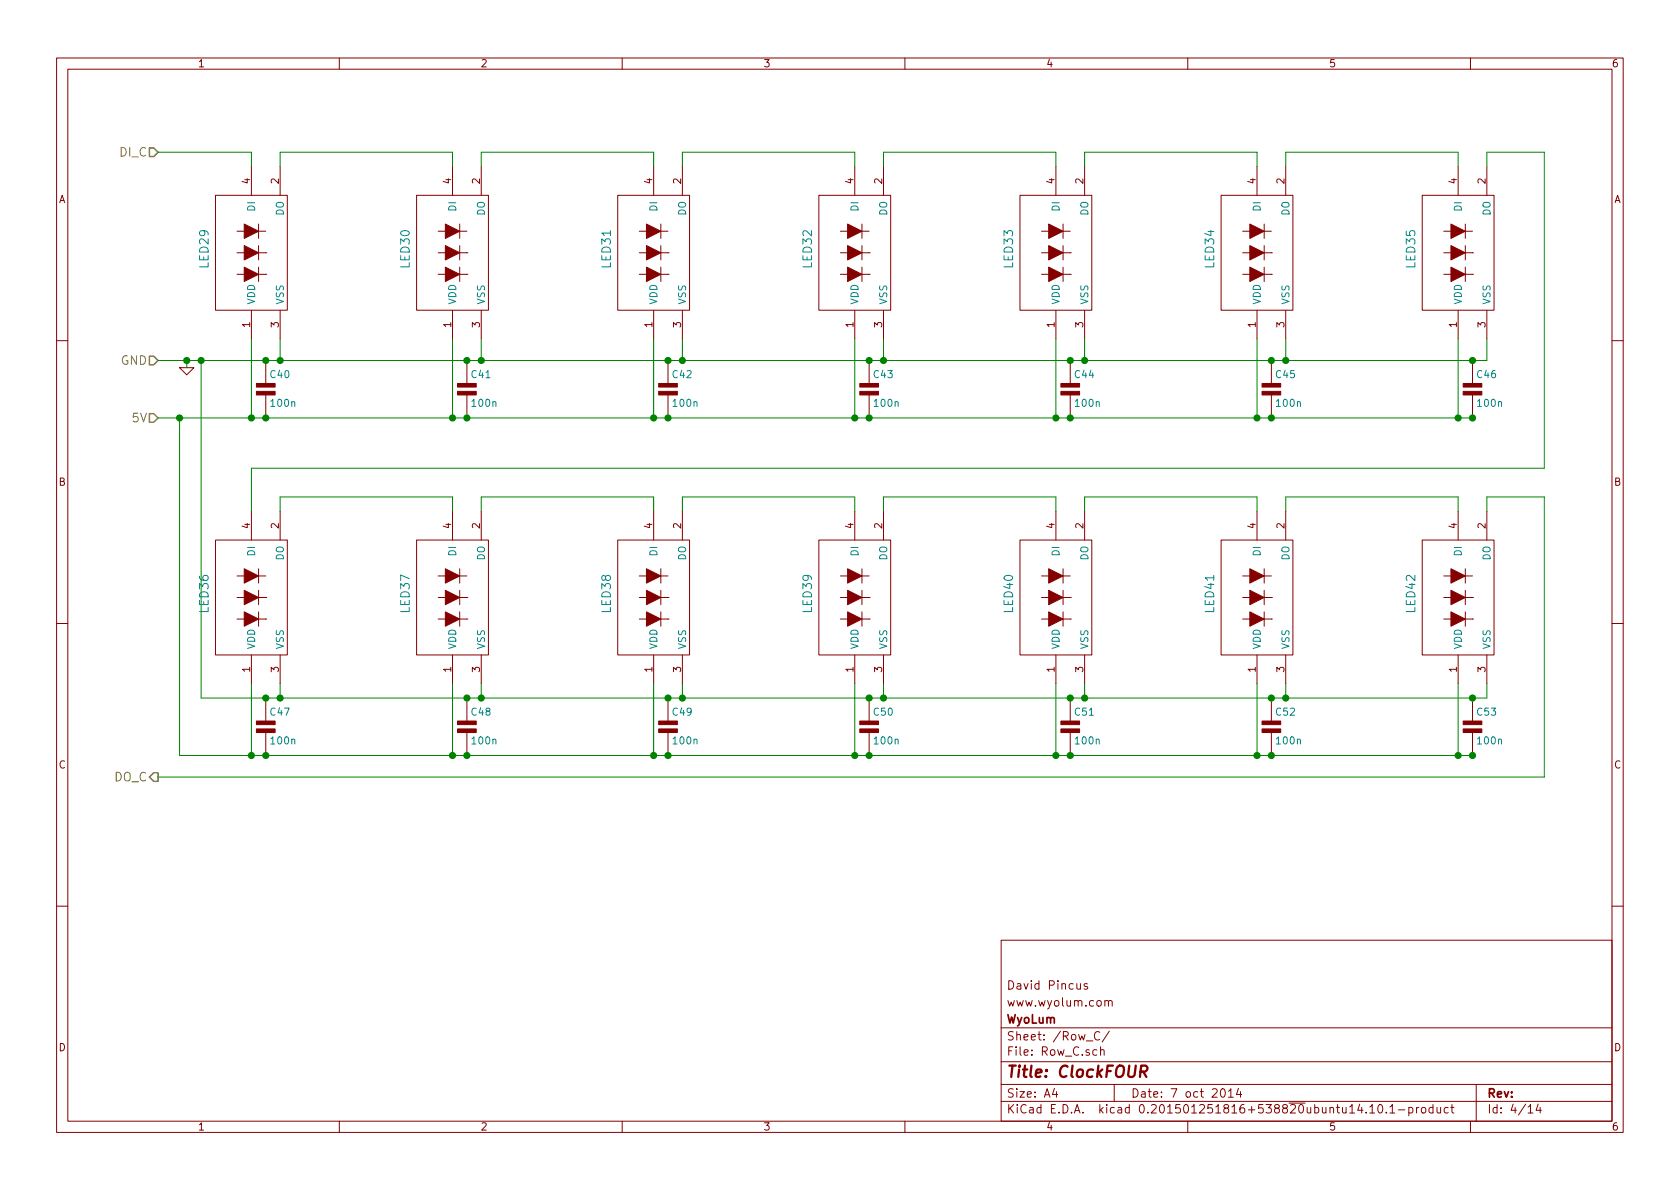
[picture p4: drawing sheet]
EESchema Schematic File Version 2
LIBS:ClockFOUR
LIBS:ClockFOUR-cache
EELAYER 25 0
EELAYER END
$Descr A4 11693 8268
encoding utf-8
Sheet 4 14
Title "ClockFOUR"
Date "7 oct 2014"
Rev ""
Comp "WyoLum"
Comment1 "www.wyolum.com"
Comment2 "David Pincus"
Comment3 ""
Comment4 ""
$EndDescr
Text HLabel 1100 5400 0    60   Output ~ 0
DO_C
Text HLabel 1100 2500 0    60   Input ~ 0
GND
Text HLabel 1100 1050 0    60   Input ~ 0
DI_C
Text HLabel 1100 2900 0    60   Input ~ 0
5V
$Comp
L GND #PWR013
U 1 1
P 1300 2550
F 0 "#PWR013" H 1300 2550 30  0001 C CNN
F 1 "GND" H 1300 2480 30  0001 C CNN
F 2 "" H 1300 2550 60  0001 C CNN
F 3 "" H 1300 2550 60  0001 C CNN
	1    1300 2550
	1    0    0    -1  
$EndComp
$Comp
L C2 C40
U 1 1
P 1850 2700
F 0 "C40" H 1875 2800 50  0000 L CNN
F 1 "100n" H 1875 2600 50  0000 L CNN
F 2 "C4_Pretty:c_0805_led" H 1850 2700 50  0001 C CNN
F 3 "" H 1850 2700 60  0001 C CNN
F 4 "CAP CER 0.1UF 25V 10% X7R 0805" H 1850 2900 60  0001 L CNN "Field4"
F 5 "100n, 25V" H 1850 3000 60  0001 L CNN "Field5"
F 6 "Surface Mount, MLCC" H 1850 3100 60  0001 L CNN "Field6"
F 7 "Kemet" H 1850 3200 60  0001 L CNN "Field7"
F 8 "C0805C104K3RACTU" H 1850 3300 60  0001 L CNN "Field8"
F 9 "Digikey" H 1850 3400 60  0001 L CNN "Field9"
F 10 "399-1168-1-ND" H 1850 3500 60  0001 L CNN "Field10"
F 11 "http://www.digikey.com/product-detail/en/C0805C104K3RACTU/399-1168-1-ND/411443" H 1850 3600 60  0001 L CNN "Field11"
	1    1850 2700
	1    0    0    -1  
$EndComp
Wire Wire Line
	1300 2500 1300 2550
Wire Wire Line
	1100 1050 1750 1050
Wire Wire Line
	1750 1050 1750 1150
Connection ~ 1300 2500
Wire Wire Line
	1950 1150 1950 1050
Wire Wire Line
	1950 1050 3150 1050
Wire Wire Line
	3150 1050 3150 1150
Wire Wire Line
	3350 1150 3350 1050
Wire Wire Line
	3350 1050 4550 1050
Wire Wire Line
	4550 1050 4550 1150
Wire Wire Line
	4750 1150 4750 1050
Wire Wire Line
	4750 1050 5950 1050
Wire Wire Line
	5950 1050 5950 1150
Wire Wire Line
	6150 1150 6150 1050
Wire Wire Line
	6150 1050 7350 1050
Wire Wire Line
	7350 1050 7350 1150
Wire Wire Line
	7550 1150 7550 1050
Wire Wire Line
	7550 1050 8750 1050
Wire Wire Line
	8750 1050 8750 1150
Wire Wire Line
	8950 1150 8950 1050
Wire Wire Line
	8950 1050 10150 1050
Wire Wire Line
	10150 1050 10150 1150
Wire Wire Line
	10350 1150 10350 1050
Wire Wire Line
	10350 1050 10750 1050
Wire Wire Line
	10750 3250 1750 3250
Wire Wire Line
	1750 3250 1750 3550
Wire Wire Line
	1950 3550 1950 3450
Wire Wire Line
	1950 3450 3150 3450
Wire Wire Line
	3150 3450 3150 3550
Wire Wire Line
	3350 3550 3350 3450
Wire Wire Line
	3350 3450 4550 3450
Wire Wire Line
	4550 3450 4550 3550
Wire Wire Line
	4750 3550 4750 3450
Wire Wire Line
	4750 3450 5950 3450
Wire Wire Line
	5950 3450 5950 3550
Wire Wire Line
	6150 3550 6150 3450
Wire Wire Line
	6150 3450 7350 3450
Wire Wire Line
	7350 3450 7350 3550
Wire Wire Line
	7550 3550 7550 3450
Wire Wire Line
	7550 3450 8750 3450
Wire Wire Line
	8750 3450 8750 3550
Wire Wire Line
	8950 3550 8950 3450
Wire Wire Line
	8950 3450 10150 3450
Wire Wire Line
	10150 3450 10150 3550
Wire Wire Line
	10350 3550 10350 3450
Wire Wire Line
	10350 3450 10750 3450
Wire Wire Line
	10750 3450 10750 5400
Wire Wire Line
	10750 5400 1100 5400
Wire Wire Line
	10750 1050 10750 3250
Wire Wire Line
	1100 2500 10350 2500
Wire Wire Line
	10350 2500 10350 2350
Wire Wire Line
	1100 2900 10250 2900
Wire Wire Line
	1950 2350 1950 2500
Connection ~ 1950 2500
Wire Wire Line
	3350 2350 3350 2500
Connection ~ 3350 2500
Wire Wire Line
	4750 2350 4750 2500
Connection ~ 4750 2500
Wire Wire Line
	6150 2350 6150 2500
Connection ~ 6150 2500
Wire Wire Line
	7550 2350 7550 2500
Connection ~ 7550 2500
Wire Wire Line
	8950 2350 8950 2500
Connection ~ 8950 2500
Wire Wire Line
	10150 2900 10150 2350
Wire Wire Line
	8750 2350 8750 2900
Connection ~ 8750 2900
Wire Wire Line
	7350 2350 7350 2900
Connection ~ 7350 2900
Wire Wire Line
	5950 2350 5950 2900
Connection ~ 5950 2900
Wire Wire Line
	4550 2350 4550 2900
Connection ~ 4550 2900
Wire Wire Line
	3150 2350 3150 2900
Connection ~ 3150 2900
Wire Wire Line
	1750 2350 1750 2900
Connection ~ 1750 2900
$Comp
L C2 C41
U 1 1
P 3250 2700
F 0 "C41" H 3275 2800 50  0000 L CNN
F 1 "100n" H 3275 2600 50  0000 L CNN
F 2 "C4_Pretty:c_0805_led" H 3250 2700 50  0001 C CNN
F 3 "" H 3250 2700 60  0001 C CNN
F 4 "CAP CER 0.1UF 25V 10% X7R 0805" H 3250 2900 60  0001 L CNN "Field4"
F 5 "100nF, 25V" H 3250 3000 60  0001 L CNN "Field5"
F 6 "Surface Mount, MLCC" H 3250 3100 60  0001 L CNN "Field6"
F 7 "Kemet" H 3250 3200 60  0001 L CNN "Field7"
F 8 "C0805C104K3RACTU" H 3250 3300 60  0001 L CNN "Field8"
F 9 "Digikey" H 3250 3400 60  0001 L CNN "Field9"
F 10 "399-1168-1-ND" H 3250 3500 60  0001 L CNN "Field10"
F 11 "http://www.digikey.com/product-detail/en/C0805C104K3RACTU/399-1168-1-ND/411443" H 3250 3600 60  0001 L CNN "Field11"
	1    3250 2700
	1    0    0    -1  
$EndComp
$Comp
L C2 C42
U 1 1
P 4650 2700
F 0 "C42" H 4675 2800 50  0000 L CNN
F 1 "100n" H 4675 2600 50  0000 L CNN
F 2 "C4_Pretty:c_0805_led" H 4650 2700 50  0001 C CNN
F 3 "" H 4650 2700 60  0001 C CNN
F 4 "CAP CER 0.1UF 25V 10% X7R 0805" H 4650 2900 60  0001 L CNN "Field4"
F 5 "100n, 25V" H 4650 3000 60  0001 L CNN "Field5"
F 6 "Surface Mount, MLCC" H 4650 3100 60  0001 L CNN "Field6"
F 7 "Kemet" H 4650 3200 60  0001 L CNN "Field7"
F 8 "C0805C104K3RACTU" H 4650 3300 60  0001 L CNN "Field8"
F 9 "Digikey" H 4650 3400 60  0001 L CNN "Field9"
F 10 "399-1168-1-ND" H 4650 3500 60  0001 L CNN "Field10"
F 11 "http://www.digikey.com/product-detail/en/C0805C104K3RACTU/399-1168-1-ND/411443" H 4650 3600 60  0001 L CNN "Field11"
	1    4650 2700
	1    0    0    -1  
$EndComp
$Comp
L C2 C43
U 1 1
P 6050 2700
F 0 "C43" H 6075 2800 50  0000 L CNN
F 1 "100n" H 6075 2600 50  0000 L CNN
F 2 "C4_Pretty:c_0805_led" H 6050 2700 50  0001 C CNN
F 3 "" H 6050 2700 60  0001 C CNN
F 4 "CAP CER 0.1UF 25V 10% X7R 0805" H 6050 2900 60  0001 L CNN "Field4"
F 5 "100nF, 25V" H 6050 3000 60  0001 L CNN "Field5"
F 6 "Surface Mount, MLCC" H 6050 3100 60  0001 L CNN "Field6"
F 7 "Kemet" H 6050 3200 60  0001 L CNN "Field7"
F 8 "C0805C104K3RACTU" H 6050 3300 60  0001 L CNN "Field8"
F 9 "Digikey" H 6050 3400 60  0001 L CNN "Field9"
F 10 "399-1168-1-ND" H 6050 3500 60  0001 L CNN "Field10"
F 11 "http://www.digikey.com/product-detail/en/C0805C104K3RACTU/399-1168-1-ND/411443" H 6050 3600 60  0001 L CNN "Field11"
	1    6050 2700
	1    0    0    -1  
$EndComp
$Comp
L C2 C44
U 1 1
P 7450 2700
F 0 "C44" H 7475 2800 50  0000 L CNN
F 1 "100n" H 7475 2600 50  0000 L CNN
F 2 "C4_Pretty:c_0805_led" H 7450 2700 50  0001 C CNN
F 3 "" H 7450 2700 60  0001 C CNN
F 4 "CAP CER 0.1UF 25V 10% X7R 0805" H 7450 2900 60  0001 L CNN "Field4"
F 5 "100n, 25V" H 7450 3000 60  0001 L CNN "Field5"
F 6 "Surface Mount, MLCC" H 7450 3100 60  0001 L CNN "Field6"
F 7 "Kemet" H 7450 3200 60  0001 L CNN "Field7"
F 8 "C0805C104K3RACTU" H 7450 3300 60  0001 L CNN "Field8"
F 9 "Digikey" H 7450 3400 60  0001 L CNN "Field9"
F 10 "399-1168-1-ND" H 7450 3500 60  0001 L CNN "Field10"
F 11 "http://www.digikey.com/product-detail/en/C0805C104K3RACTU/399-1168-1-ND/411443" H 7450 3600 60  0001 L CNN "Field11"
	1    7450 2700
	1    0    0    -1  
$EndComp
$Comp
L C2 C45
U 1 1
P 8850 2700
F 0 "C45" H 8875 2800 50  0000 L CNN
F 1 "100n" H 8875 2600 50  0000 L CNN
F 2 "C4_Pretty:c_0805_led" H 8850 2700 50  0001 C CNN
F 3 "" H 8850 2700 60  0001 C CNN
F 4 "CAP CER 0.1UF 25V 10% X7R 0805" H 8850 2900 60  0001 L CNN "Field4"
F 5 "100nF, 25V" H 8850 3000 60  0001 L CNN "Field5"
F 6 "Surface Mount, MLCC" H 8850 3100 60  0001 L CNN "Field6"
F 7 "Kemet" H 8850 3200 60  0001 L CNN "Field7"
F 8 "C0805C104K3RACTU" H 8850 3300 60  0001 L CNN "Field8"
F 9 "Digikey" H 8850 3400 60  0001 L CNN "Field9"
F 10 "399-1168-1-ND" H 8850 3500 60  0001 L CNN "Field10"
F 11 "http://www.digikey.com/product-detail/en/C0805C104K3RACTU/399-1168-1-ND/411443" H 8850 3600 60  0001 L CNN "Field11"
	1    8850 2700
	1    0    0    -1  
$EndComp
$Comp
L C2 C46
U 1 1
P 10250 2700
F 0 "C46" H 10275 2800 50  0000 L CNN
F 1 "100n" H 10275 2600 50  0000 L CNN
F 2 "C4_Pretty:c_0805_led" H 10250 2700 50  0001 C CNN
F 3 "" H 10250 2700 60  0001 C CNN
F 4 "CAP CER 0.1UF 25V 10% X7R 0805" H 10250 2900 60  0001 L CNN "Field4"
F 5 "100n, 25V" H 10250 3000 60  0001 L CNN "Field5"
F 6 "Surface Mount, MLCC" H 10250 3100 60  0001 L CNN "Field6"
F 7 "Kemet" H 10250 3200 60  0001 L CNN "Field7"
F 8 "C0805C104K3RACTU" H 10250 3300 60  0001 L CNN "Field8"
F 9 "Digikey" H 10250 3400 60  0001 L CNN "Field9"
F 10 "399-1168-1-ND" H 10250 3500 60  0001 L CNN "Field10"
F 11 "http://www.digikey.com/product-detail/en/C0805C104K3RACTU/399-1168-1-ND/411443" H 10250 3600 60  0001 L CNN "Field11"
	1    10250 2700
	1    0    0    -1  
$EndComp
Connection ~ 10150 2900
$Comp
L C2 C47
U 1 1
P 1850 5050
F 0 "C47" H 1875 5150 50  0000 L CNN
F 1 "100n" H 1875 4950 50  0000 L CNN
F 2 "C4_Pretty:c_0805_led" H 1850 5050 50  0001 C CNN
F 3 "" H 1850 5050 60  0001 C CNN
F 4 "CAP CER 0.1UF 25V 10% X7R 0805" H 1850 5250 60  0001 L CNN "Field4"
F 5 "100nF, 25V" H 1850 5350 60  0001 L CNN "Field5"
F 6 "Surface Mount, MLCC" H 1850 5450 60  0001 L CNN "Field6"
F 7 "Kemet" H 1850 5550 60  0001 L CNN "Field7"
F 8 "C0805C104K3RACTU" H 1850 5650 60  0001 L CNN "Field8"
F 9 "Digikey" H 1850 5750 60  0001 L CNN "Field9"
F 10 "399-1168-1-ND" H 1850 5850 60  0001 L CNN "Field10"
F 11 "http://www.digikey.com/product-detail/en/C0805C104K3RACTU/399-1168-1-ND/411443" H 1850 5950 60  0001 L CNN "Field11"
	1    1850 5050
	1    0    0    -1  
$EndComp
Wire Wire Line
	1400 2500 1400 4850
Wire Wire Line
	1400 4850 10350 4850
Wire Wire Line
	1950 4850 1950 4750
Wire Wire Line
	10350 4850 10350 4750
Connection ~ 1950 4850
Wire Wire Line
	8950 4850 8950 4750
Connection ~ 8950 4850
Wire Wire Line
	7550 4850 7550 4750
Connection ~ 7550 4850
Wire Wire Line
	6150 4850 6150 4750
Connection ~ 6150 4850
Wire Wire Line
	4750 4850 4750 4750
Connection ~ 4750 4850
Wire Wire Line
	3350 4850 3350 4750
Connection ~ 3350 4850
Connection ~ 1850 4850
Connection ~ 7450 2500
Connection ~ 8850 2500
Connection ~ 6050 2500
Connection ~ 6050 2900
Connection ~ 7450 2900
Connection ~ 8850 2900
Connection ~ 10250 2500
Connection ~ 10250 2900
Connection ~ 4650 2500
Connection ~ 4650 2900
Connection ~ 3250 2900
Connection ~ 3250 2500
Connection ~ 1850 2500
Connection ~ 1850 2900
Wire Wire Line
	1250 2900 1250 5250
Wire Wire Line
	1250 5250 10250 5250
Connection ~ 1250 2900
Wire Wire Line
	10150 4750 10150 5250
Connection ~ 1850 5250
Wire Wire Line
	8750 4750 8750 5250
Connection ~ 8750 5250
Wire Wire Line
	7350 4750 7350 5250
Connection ~ 7350 5250
Wire Wire Line
	5950 4750 5950 5250
Connection ~ 5950 5250
Wire Wire Line
	4550 4750 4550 5250
Connection ~ 4550 5250
Wire Wire Line
	3150 4750 3150 5250
Connection ~ 3150 5250
Wire Wire Line
	1750 4750 1750 5250
Connection ~ 1750 5250
$Comp
L C2 C48
U 1 1
P 3250 5050
F 0 "C48" H 3275 5150 50  0000 L CNN
F 1 "100n" H 3275 4950 50  0000 L CNN
F 2 "C4_Pretty:c_0805_led" H 3250 5050 50  0001 C CNN
F 3 "" H 3250 5050 60  0001 C CNN
F 4 "CAP CER 0.1UF 25V 10% X7R 0805" H 3250 5250 60  0001 L CNN "Field4"
F 5 "100n, 25V" H 3250 5350 60  0001 L CNN "Field5"
F 6 "Surface Mount, MLCC" H 3250 5450 60  0001 L CNN "Field6"
F 7 "Kemet" H 3250 5550 60  0001 L CNN "Field7"
F 8 "C0805C104K3RACTU" H 3250 5650 60  0001 L CNN "Field8"
F 9 "Digikey" H 3250 5750 60  0001 L CNN "Field9"
F 10 "399-1168-1-ND" H 3250 5850 60  0001 L CNN "Field10"
F 11 "http://www.digikey.com/product-detail/en/C0805C104K3RACTU/399-1168-1-ND/411443" H 3250 5950 60  0001 L CNN "Field11"
	1    3250 5050
	1    0    0    -1  
$EndComp
$Comp
L C2 C49
U 1 1
P 4650 5050
F 0 "C49" H 4675 5150 50  0000 L CNN
F 1 "100n" H 4675 4950 50  0000 L CNN
F 2 "C4_Pretty:c_0805_led" H 4650 5050 50  0001 C CNN
F 3 "" H 4650 5050 60  0001 C CNN
F 4 "CAP CER 0.1UF 25V 10% X7R 0805" H 4650 5250 60  0001 L CNN "Field4"
F 5 "100nF, 25V" H 4650 5350 60  0001 L CNN "Field5"
F 6 "Surface Mount, MLCC" H 4650 5450 60  0001 L CNN "Field6"
F 7 "Kemet" H 4650 5550 60  0001 L CNN "Field7"
F 8 "C0805C104K3RACTU" H 4650 5650 60  0001 L CNN "Field8"
F 9 "Digikey" H 4650 5750 60  0001 L CNN "Field9"
F 10 "399-1168-1-ND" H 4650 5850 60  0001 L CNN "Field10"
F 11 "http://www.digikey.com/product-detail/en/C0805C104K3RACTU/399-1168-1-ND/411443" H 4650 5950 60  0001 L CNN "Field11"
	1    4650 5050
	1    0    0    -1  
$EndComp
$Comp
L C2 C50
U 1 1
P 6050 5050
F 0 "C50" H 6075 5150 50  0000 L CNN
F 1 "100n" H 6075 4950 50  0000 L CNN
F 2 "C4_Pretty:c_0805_led" H 6050 5050 50  0001 C CNN
F 3 "" H 6050 5050 60  0001 C CNN
F 4 "CAP CER 0.1UF 25V 10% X7R 0805" H 6050 5250 60  0001 L CNN "Field4"
F 5 "100n, 25V" H 6050 5350 60  0001 L CNN "Field5"
F 6 "Surface Mount, MLCC" H 6050 5450 60  0001 L CNN "Field6"
F 7 "Kemet" H 6050 5550 60  0001 L CNN "Field7"
F 8 "C0805C104K3RACTU" H 6050 5650 60  0001 L CNN "Field8"
F 9 "Digikey" H 6050 5750 60  0001 L CNN "Field9"
F 10 "399-1168-1-ND" H 6050 5850 60  0001 L CNN "Field10"
F 11 "http://www.digikey.com/product-detail/en/C0805C104K3RACTU/399-1168-1-ND/411443" H 6050 5950 60  0001 L CNN "Field11"
	1    6050 5050
	1    0    0    -1  
$EndComp
$Comp
L C2 C51
U 1 1
P 7450 5050
F 0 "C51" H 7475 5150 50  0000 L CNN
F 1 "100n" H 7475 4950 50  0000 L CNN
F 2 "C4_Pretty:c_0805_led" H 7450 5050 50  0001 C CNN
F 3 "" H 7450 5050 60  0001 C CNN
F 4 "CAP CER 0.1UF 25V 10% X7R 0805" H 7450 5250 60  0001 L CNN "Field4"
F 5 "100nF, 25V" H 7450 5350 60  0001 L CNN "Field5"
F 6 "Surface Mount, MLCC" H 7450 5450 60  0001 L CNN "Field6"
F 7 "Kemet" H 7450 5550 60  0001 L CNN "Field7"
F 8 "C0805C104K3RACTU" H 7450 5650 60  0001 L CNN "Field8"
F 9 "Digikey" H 7450 5750 60  0001 L CNN "Field9"
F 10 "399-1168-1-ND" H 7450 5850 60  0001 L CNN "Field10"
F 11 "http://www.digikey.com/product-detail/en/C0805C104K3RACTU/399-1168-1-ND/411443" H 7450 5950 60  0001 L CNN "Field11"
	1    7450 5050
	1    0    0    -1  
$EndComp
$Comp
L C2 C52
U 1 1
P 8850 5050
F 0 "C52" H 8875 5150 50  0000 L CNN
F 1 "100n" H 8875 4950 50  0000 L CNN
F 2 "C4_Pretty:c_0805_led" H 8850 5050 50  0001 C CNN
F 3 "" H 8850 5050 60  0001 C CNN
F 4 "CAP CER 0.1UF 25V 10% X7R 0805" H 8850 5250 60  0001 L CNN "Field4"
F 5 "100n, 25V" H 8850 5350 60  0001 L CNN "Field5"
F 6 "Surface Mount, MLCC" H 8850 5450 60  0001 L CNN "Field6"
F 7 "Kemet" H 8850 5550 60  0001 L CNN "Field7"
F 8 "C0805C104K3RACTU" H 8850 5650 60  0001 L CNN "Field8"
F 9 "Digikey" H 8850 5750 60  0001 L CNN "Field9"
F 10 "399-1168-1-ND" H 8850 5850 60  0001 L CNN "Field10"
F 11 "http://www.digikey.com/product-detail/en/C0805C104K3RACTU/399-1168-1-ND/411443" H 8850 5950 60  0001 L CNN "Field11"
	1    8850 5050
	1    0    0    -1  
$EndComp
$Comp
L C2 C53
U 1 1
P 10250 5050
F 0 "C53" H 10275 5150 50  0000 L CNN
F 1 "100n" H 10275 4950 50  0000 L CNN
F 2 "C4_Pretty:c_0805_led" H 10250 5050 50  0001 C CNN
F 3 "" H 10250 5050 60  0001 C CNN
F 4 "CAP CER 0.1UF 25V 10% X7R 0805" H 10250 5250 60  0001 L CNN "Field4"
F 5 "100nF, 25V" H 10250 5350 60  0001 L CNN "Field5"
F 6 "Surface Mount, MLCC" H 10250 5450 60  0001 L CNN "Field6"
F 7 "Kemet" H 10250 5550 60  0001 L CNN "Field7"
F 8 "C0805C104K3RACTU" H 10250 5650 60  0001 L CNN "Field8"
F 9 "Digikey" H 10250 5750 60  0001 L CNN "Field9"
F 10 "399-1168-1-ND" H 10250 5850 60  0001 L CNN "Field10"
F 11 "http://www.digikey.com/product-detail/en/C0805C104K3RACTU/399-1168-1-ND/411443" H 10250 5950 60  0001 L CNN "Field11"
	1    10250 5050
	1    0    0    -1  
$EndComp
Connection ~ 10250 5250
Connection ~ 10250 4850
Connection ~ 8850 5250
Connection ~ 8850 4850
Connection ~ 7450 4850
Connection ~ 7450 5250
Connection ~ 6050 5250
Connection ~ 6050 4850
Connection ~ 4650 4850
Connection ~ 4650 5250
Connection ~ 3250 5250
Connection ~ 3250 4850
Connection ~ 1400 2500
Connection ~ 10150 5250
$Comp
L WS2812B LED29
U 1 1
P 1675 1725
F 0 "LED29" V 1425 1725 60  0000 C CNN
F 1 "WS2812B" V 2075 1725 60  0001 C CNN
F 2 "C4_Pretty:RGB_WS2811B" H 1675 1725 60  0001 C CNN
F 3 "~" H 1675 1725 60  0000 C CNN
	1    1675 1725
	1    0    0    -1  
$EndComp
$Comp
L WS2812B LED30
U 1 1
P 3075 1725
F 0 "LED30" V 2825 1725 60  0000 C CNN
F 1 "WS2812B" V 3475 1725 60  0001 C CNN
F 2 "C4_Pretty:RGB_WS2811B" H 3075 1725 60  0001 C CNN
F 3 "~" H 3075 1725 60  0000 C CNN
	1    3075 1725
	1    0    0    -1  
$EndComp
$Comp
L WS2812B LED31
U 1 1
P 4475 1725
F 0 "LED31" V 4225 1725 60  0000 C CNN
F 1 "WS2812B" V 4875 1725 60  0001 C CNN
F 2 "C4_Pretty:RGB_WS2811B" H 4475 1725 60  0001 C CNN
F 3 "~" H 4475 1725 60  0000 C CNN
	1    4475 1725
	1    0    0    -1  
$EndComp
$Comp
L WS2812B LED32
U 1 1
P 5875 1725
F 0 "LED32" V 5625 1725 60  0000 C CNN
F 1 "WS2812B" V 6275 1725 60  0001 C CNN
F 2 "C4_Pretty:RGB_WS2811B" H 5875 1725 60  0001 C CNN
F 3 "~" H 5875 1725 60  0000 C CNN
	1    5875 1725
	1    0    0    -1  
$EndComp
$Comp
L WS2812B LED33
U 1 1
P 7275 1725
F 0 "LED33" V 7025 1725 60  0000 C CNN
F 1 "WS2812B" V 7675 1725 60  0001 C CNN
F 2 "C4_Pretty:RGB_WS2811B" H 7275 1725 60  0001 C CNN
F 3 "~" H 7275 1725 60  0000 C CNN
	1    7275 1725
	1    0    0    -1  
$EndComp
$Comp
L WS2812B LED34
U 1 1
P 8675 1725
F 0 "LED34" V 8425 1725 60  0000 C CNN
F 1 "WS2812B" V 9075 1725 60  0001 C CNN
F 2 "C4_Pretty:RGB_WS2811B" H 8675 1725 60  0001 C CNN
F 3 "~" H 8675 1725 60  0000 C CNN
	1    8675 1725
	1    0    0    -1  
$EndComp
$Comp
L WS2812B LED35
U 1 1
P 10075 1725
F 0 "LED35" V 9825 1725 60  0000 C CNN
F 1 "WS2812B" V 10475 1725 60  0001 C CNN
F 2 "C4_Pretty:RGB_WS2811B" H 10075 1725 60  0001 C CNN
F 3 "~" H 10075 1725 60  0000 C CNN
	1    10075 1725
	1    0    0    -1  
$EndComp
$Comp
L WS2812B LED36
U 1 1
P 1675 4125
F 0 "LED36" V 1425 4125 60  0000 C CNN
F 1 "WS2812B" V 2075 4125 60  0001 C CNN
F 2 "C4_Pretty:RGB_WS2811B" H 1675 4125 60  0001 C CNN
F 3 "~" H 1675 4125 60  0000 C CNN
	1    1675 4125
	1    0    0    -1  
$EndComp
$Comp
L WS2812B LED37
U 1 1
P 3075 4125
F 0 "LED37" V 2825 4125 60  0000 C CNN
F 1 "WS2812B" V 3475 4125 60  0001 C CNN
F 2 "C4_Pretty:RGB_WS2811B" H 3075 4125 60  0001 C CNN
F 3 "~" H 3075 4125 60  0000 C CNN
	1    3075 4125
	1    0    0    -1  
$EndComp
$Comp
L WS2812B LED38
U 1 1
P 4475 4125
F 0 "LED38" V 4225 4125 60  0000 C CNN
F 1 "WS2812B" V 4875 4125 60  0001 C CNN
F 2 "C4_Pretty:RGB_WS2811B" H 4475 4125 60  0001 C CNN
F 3 "~" H 4475 4125 60  0000 C CNN
	1    4475 4125
	1    0    0    -1  
$EndComp
$Comp
L WS2812B LED39
U 1 1
P 5875 4125
F 0 "LED39" V 5625 4125 60  0000 C CNN
F 1 "WS2812B" V 6275 4125 60  0001 C CNN
F 2 "C4_Pretty:RGB_WS2811B" H 5875 4125 60  0001 C CNN
F 3 "~" H 5875 4125 60  0000 C CNN
	1    5875 4125
	1    0    0    -1  
$EndComp
$Comp
L WS2812B LED40
U 1 1
P 7275 4125
F 0 "LED40" V 7025 4125 60  0000 C CNN
F 1 "WS2812B" V 7675 4125 60  0001 C CNN
F 2 "C4_Pretty:RGB_WS2811B" H 7275 4125 60  0001 C CNN
F 3 "~" H 7275 4125 60  0000 C CNN
	1    7275 4125
	1    0    0    -1  
$EndComp
$Comp
L WS2812B LED41
U 1 1
P 8675 4125
F 0 "LED41" V 8425 4125 60  0000 C CNN
F 1 "WS2812B" V 9075 4125 60  0001 C CNN
F 2 "C4_Pretty:RGB_WS2811B" H 8675 4125 60  0001 C CNN
F 3 "~" H 8675 4125 60  0000 C CNN
	1    8675 4125
	1    0    0    -1  
$EndComp
$Comp
L WS2812B LED42
U 1 1
P 10075 4125
F 0 "LED42" V 9825 4125 60  0000 C CNN
F 1 "WS2812B" V 10475 4125 60  0001 C CNN
F 2 "C4_Pretty:RGB_WS2811B" H 10075 4125 60  0001 C CNN
F 3 "~" H 10075 4125 60  0000 C CNN
	1    10075 4125
	1    0    0    -1  
$EndComp
$EndSCHEMATC
